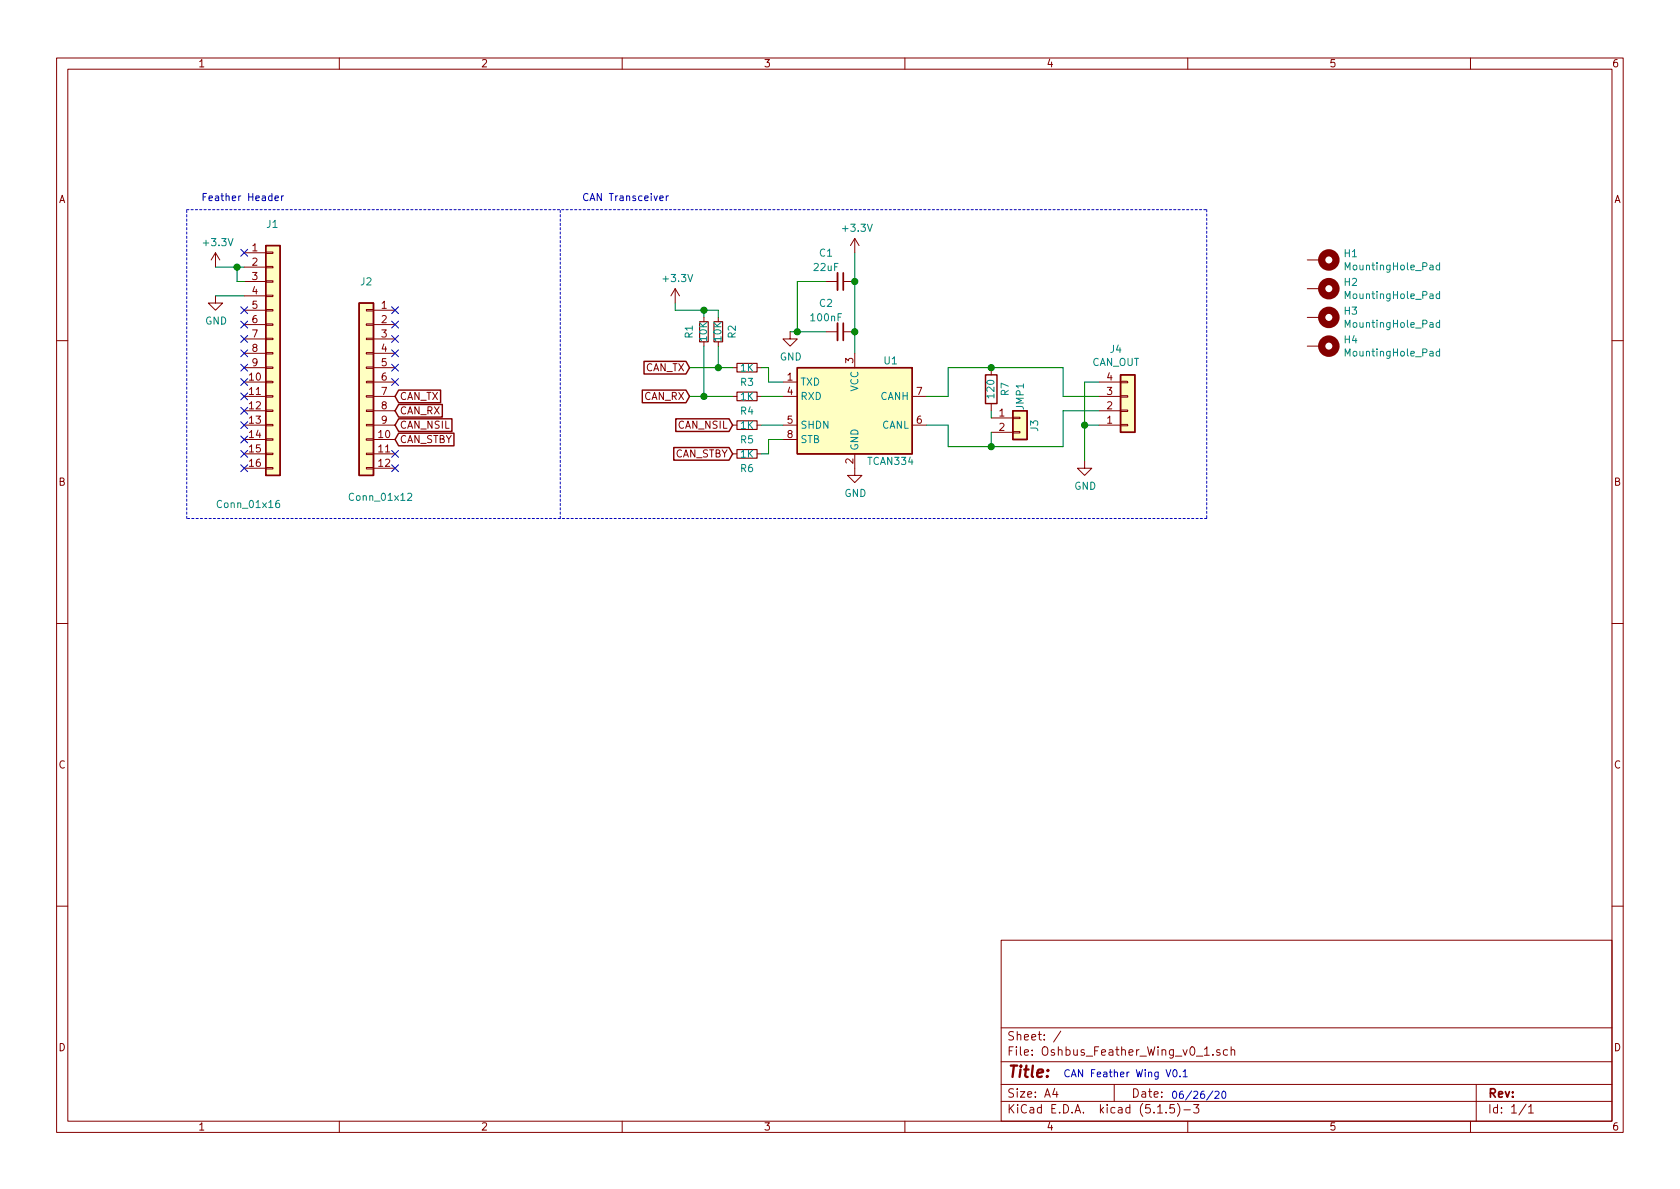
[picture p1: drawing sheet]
EESchema Schematic File Version 4
EELAYER 30 0
EELAYER END
$Descr A4 11693 8268
encoding utf-8
Sheet 1 1
Title ""
Date ""
Rev ""
Comp ""
Comment1 ""
Comment2 ""
Comment3 ""
Comment4 ""
$EndDescr
$Comp
L Connector_Generic:Conn_01x16 J1
U 1 1
P 1900 2450
F 0 "J1" H 1850 3350 50  0000 L CNN
F 1 "Conn_01x16" H 1500 1400 50  0000 L CNN
F 2 "Connector_PinSocket_2.54mm:PinSocket_1x16_P2.54mm_Vertical" H 1900 2450 50  0001 C CNN
F 3 "~" H 1900 2450 50  0001 C CNN
	1    1900 2450
	1    0    0    -1  
$EndComp
$Comp
L Connector_Generic:Conn_01x12 J2
U 1 1
P 2550 2650
F 0 "J2" H 2550 3350 50  0000 C CNN
F 1 "Conn_01x12" H 2450 1850 50  0000 C CNN
F 2 "Connector_PinSocket_2.54mm:PinSocket_1x12_P2.54mm_Vertical" H 2550 2650 50  0001 C CNN
F 3 "~" H 2550 2650 50  0001 C CNN
	1    2550 2650
	-1   0    0    -1  
$EndComp
$Comp
L power:+3.3V #PWR0101
U 1 1
P 1500 1850
F 0 "#PWR0101" H 1500 1700 50  0001 C CNN
F 1 "+3.3V" H 1515 2023 50  0000 C CNN
F 2 "" H 1500 1850 50  0001 C CNN
F 3 "" H 1500 1850 50  0001 C CNN
	1    1500 1850
	1    0    0    -1  
$EndComp
Wire Wire Line
	1500 1850 1650 1850
Wire Wire Line
	1650 1850 1650 1950
Wire Wire Line
	1650 1950 1700 1950
Connection ~ 1650 1850
Wire Wire Line
	1650 1850 1700 1850
$Comp
L power:GND #PWR0102
U 1 1
P 1500 2050
F 0 "#PWR0102" H 1500 1800 50  0001 C CNN
F 1 "GND" H 1505 1877 50  0000 C CNN
F 2 "" H 1500 2050 50  0001 C CNN
F 3 "" H 1500 2050 50  0001 C CNN
	1    1500 2050
	1    0    0    -1  
$EndComp
Wire Wire Line
	1700 2050 1500 2050
Text GLabel 2750 2850 2    50   Input ~ 0
CAN_RX
Text GLabel 2750 2950 2    50   Input ~ 0
CAN_NSIL
Text GLabel 2750 3050 2    50   Input ~ 0
CAN_STBY
$Comp
L Interface_CAN_LIN:TCAN334 U1
U 1 1
P 5950 2850
F 0 "U1" H 6200 3200 50  0000 C CNN
F 1 "TCAN334" H 6200 2500 50  0000 C CNN
F 2 "Package_TO_SOT_SMD:SOT-23-8_Handsoldering" H 5950 2350 50  0001 C CIN
F 3 "http://www.ti.com/lit/ds/symlink/tcan337.pdf" H 5950 2850 50  0001 C CNN
	1    5950 2850
	1    0    0    -1  
$EndComp
$Comp
L Device:R_Small R3
U 1 1
P 5200 2550
F 0 "R3" V 5300 2550 50  0000 C CNN
F 1 "1K" V 5200 2550 50  0000 C CNN
F 2 "Resistor_SMD:R_0603_1608Metric_Pad1.05x0.95mm_HandSolder" H 5200 2550 50  0001 C CNN
F 3 "~" H 5200 2550 50  0001 C CNN
	1    5200 2550
	0    1    1    0   
$EndComp
$Comp
L Device:R_Small R4
U 1 1
P 5200 2750
F 0 "R4" V 5300 2750 50  0000 C CNN
F 1 "1K" V 5200 2750 50  0000 C CNN
F 2 "Resistor_SMD:R_0603_1608Metric_Pad1.05x0.95mm_HandSolder" H 5200 2750 50  0001 C CNN
F 3 "~" H 5200 2750 50  0001 C CNN
	1    5200 2750
	0    1    1    0   
$EndComp
$Comp
L Device:C_Small C2
U 1 1
P 5850 2300
F 0 "C2" V 5650 2200 50  0000 C CNN
F 1 "100nF" V 5750 2200 50  0000 C CNN
F 2 "Capacitor_SMD:C_0603_1608Metric_Pad1.05x0.95mm_HandSolder" H 5850 2300 50  0001 C CNN
F 3 "~" H 5850 2300 50  0001 C CNN
	1    5850 2300
	0    1    1    0   
$EndComp
$Comp
L Device:R R7
U 1 1
P 6900 2700
F 0 "R7" V 6800 2700 50  0000 C CNN
F 1 "120" V 6900 2700 50  0000 C CNN
F 2 "Resistor_SMD:R_1206_3216Metric_Pad1.42x1.75mm_HandSolder" V 6830 2700 50  0001 C CNN
F 3 "~" H 6900 2700 50  0001 C CNN
	1    6900 2700
	-1   0    0    1   
$EndComp
$Comp
L Connector_Generic:Conn_01x02 J3
U 1 1
P 7100 2900
F 0 "J3" V 7200 2800 50  0000 L CNN
F 1 "JMP1" V 7100 2950 50  0000 L CNN
F 2 "Connector_PinHeader_2.54mm:PinHeader_1x02_P2.54mm_Vertical" H 7100 2900 50  0001 C CNN
F 3 "~" H 7100 2900 50  0001 C CNN
	1    7100 2900
	1    0    0    -1  
$EndComp
$Comp
L Connector_Generic:Conn_01x04 J4
U 1 1
P 7850 2850
F 0 "J4" H 7768 2425 50  0000 C CNN
F 1 "CAN_OUT" H 7768 2516 50  0000 C CNN
F 2 "Connector_JST:JST_PH_B4B-PH-K_1x04_P2.00mm_Vertical" H 7850 2850 50  0001 C CNN
F 3 "~" H 7850 2850 50  0001 C CNN
	1    7850 2850
	1    0    0    1   
$EndComp
Wire Wire Line
	6450 2750 6600 2750
Wire Wire Line
	6600 2750 6600 2550
Wire Wire Line
	6600 2550 6900 2550
Wire Wire Line
	6450 2950 6600 2950
Wire Wire Line
	6600 2950 6600 3100
Wire Wire Line
	6600 3100 6900 3100
Wire Wire Line
	6900 2900 6900 2850
Wire Wire Line
	6900 3000 6900 3100
Wire Wire Line
	7650 2650 7550 2650
Wire Wire Line
	7550 2650 7550 2950
Wire Wire Line
	7550 2950 7650 2950
Wire Wire Line
	7550 2950 7550 3200
Connection ~ 7550 2950
$Comp
L power:GND #PWR0103
U 1 1
P 7550 3200
F 0 "#PWR0103" H 7550 2950 50  0001 C CNN
F 1 "GND" H 7555 3027 50  0000 C CNN
F 2 "" H 7550 3200 50  0001 C CNN
F 3 "" H 7550 3200 50  0001 C CNN
	1    7550 3200
	1    0    0    -1  
$EndComp
Wire Wire Line
	6900 2550 7400 2550
Connection ~ 6900 2550
$Comp
L Device:R_Small R5
U 1 1
P 5200 2950
F 0 "R5" V 5300 2950 50  0000 C CNN
F 1 "1K" V 5200 2950 50  0000 C CNN
F 2 "Resistor_SMD:R_0603_1608Metric_Pad1.05x0.95mm_HandSolder" H 5200 2950 50  0001 C CNN
F 3 "~" H 5200 2950 50  0001 C CNN
	1    5200 2950
	0    1    1    0   
$EndComp
$Comp
L Device:R_Small R6
U 1 1
P 5200 3150
F 0 "R6" V 5300 3150 50  0000 C CNN
F 1 "1K" V 5200 3150 50  0000 C CNN
F 2 "Resistor_SMD:R_0603_1608Metric_Pad1.05x0.95mm_HandSolder" H 5200 3150 50  0001 C CNN
F 3 "~" H 5200 3150 50  0001 C CNN
	1    5200 3150
	0    1    1    0   
$EndComp
$Comp
L power:GND #PWR0104
U 1 1
P 5500 2300
F 0 "#PWR0104" H 5500 2050 50  0001 C CNN
F 1 "GND" H 5505 2127 50  0000 C CNN
F 2 "" H 5500 2300 50  0001 C CNN
F 3 "" H 5500 2300 50  0001 C CNN
	1    5500 2300
	1    0    0    -1  
$EndComp
$Comp
L Device:C_Small C1
U 1 1
P 5850 1950
F 0 "C1" V 5650 1850 50  0000 C CNN
F 1 "22uF" V 5750 1850 50  0000 C CNN
F 2 "Capacitor_SMD:C_0603_1608Metric_Pad1.05x0.95mm_HandSolder" H 5850 1950 50  0001 C CNN
F 3 "~" H 5850 1950 50  0001 C CNN
	1    5850 1950
	0    1    1    0   
$EndComp
Wire Wire Line
	5950 2450 5950 2300
Connection ~ 5950 1950
Connection ~ 5950 2300
Wire Wire Line
	5950 2300 5950 1950
$Comp
L power:+3.3V #PWR0105
U 1 1
P 5950 1750
F 0 "#PWR0105" H 5950 1600 50  0001 C CNN
F 1 "+3.3V" H 5965 1923 50  0000 C CNN
F 2 "" H 5950 1750 50  0001 C CNN
F 3 "" H 5950 1750 50  0001 C CNN
	1    5950 1750
	1    0    0    -1  
$EndComp
Wire Wire Line
	5950 1750 5950 1950
Wire Wire Line
	5750 2300 5550 2300
Wire Wire Line
	5750 1950 5550 1950
Wire Wire Line
	5550 1950 5550 2300
Connection ~ 5550 2300
Wire Wire Line
	5550 2300 5500 2300
Text GLabel 4800 2550 0    50   Input ~ 0
CAN_TX
Text GLabel 4800 2750 0    50   Input ~ 0
CAN_RX
Text GLabel 5100 2950 0    50   Input ~ 0
CAN_NSIL
Text GLabel 5100 3150 0    50   Input ~ 0
CAN_STBY
$Comp
L power:GND #PWR0106
U 1 1
P 5950 3250
F 0 "#PWR0106" H 5950 3000 50  0001 C CNN
F 1 "GND" H 5955 3077 50  0000 C CNN
F 2 "" H 5950 3250 50  0001 C CNN
F 3 "" H 5950 3250 50  0001 C CNN
	1    5950 3250
	1    0    0    -1  
$EndComp
Text GLabel 2750 2750 2    50   Input ~ 0
CAN_TX
Wire Wire Line
	5300 2550 5350 2550
Wire Wire Line
	5350 2550 5350 2650
Wire Wire Line
	5350 2650 5450 2650
Wire Wire Line
	5300 2750 5450 2750
Wire Wire Line
	5450 2950 5300 2950
Wire Wire Line
	5300 3150 5350 3150
Wire Wire Line
	5350 3150 5350 3050
Wire Wire Line
	5350 3050 5450 3050
Wire Wire Line
	5100 2550 5000 2550
Wire Wire Line
	5100 2750 4900 2750
Wire Wire Line
	5000 2400 5000 2550
Connection ~ 5000 2550
Wire Wire Line
	5000 2550 4800 2550
Wire Wire Line
	4900 2400 4900 2750
Connection ~ 4900 2750
Wire Wire Line
	4900 2750 4800 2750
NoConn ~ 1700 1750
NoConn ~ 1700 2150
NoConn ~ 1700 2250
NoConn ~ 1700 2350
NoConn ~ 1700 2450
NoConn ~ 1700 2550
NoConn ~ 1700 2650
NoConn ~ 1700 2750
NoConn ~ 1700 2850
NoConn ~ 1700 2950
NoConn ~ 1700 3050
NoConn ~ 1700 3150
NoConn ~ 1700 3250
NoConn ~ 2750 3250
NoConn ~ 2750 3150
NoConn ~ 2750 2650
NoConn ~ 2750 2550
NoConn ~ 2750 2450
NoConn ~ 2750 2350
NoConn ~ 2750 2250
NoConn ~ 2750 2150
Wire Notes Line
	1300 1450 8400 1450
Wire Notes Line
	8400 1450 8400 3600
Wire Notes Line
	8400 3600 1300 3600
Wire Notes Line
	1300 3600 1300 1450
Wire Notes Line
	3900 3600 3900 1450
Text Notes 1400 1400 0    50   ~ 0
Feather Header\n
Text Notes 4050 1400 0    50   ~ 0
CAN Transceiver\n
Text Notes 7400 7500 0    50   ~ 0
CAN Feather Wing V0.1\n
Text Notes 8150 7650 0    50   ~ 0
06/26/20\n
$Comp
L Mechanical:MountingHole_Pad H1
U 1 1
P 9200 1800
F 0 "H1" V 9154 1950 50  0000 L CNN
F 1 "MountingHole_Pad" V 9245 1950 50  0000 L CNN
F 2 "MountingHole:MountingHole_2.5mm" H 9200 1800 50  0001 C CNN
F 3 "~" H 9200 1800 50  0001 C CNN
	1    9200 1800
	0    1    1    0   
$EndComp
$Comp
L Mechanical:MountingHole_Pad H2
U 1 1
P 9200 2000
F 0 "H2" V 9154 2150 50  0000 L CNN
F 1 "MountingHole_Pad" V 9245 2150 50  0000 L CNN
F 2 "MountingHole:MountingHole_2.5mm" H 9200 2000 50  0001 C CNN
F 3 "~" H 9200 2000 50  0001 C CNN
	1    9200 2000
	0    1    1    0   
$EndComp
$Comp
L Mechanical:MountingHole_Pad H3
U 1 1
P 9200 2200
F 0 "H3" V 9154 2350 50  0000 L CNN
F 1 "MountingHole_Pad" V 9245 2350 50  0000 L CNN
F 2 "MountingHole:MountingHole_2.5mm" H 9200 2200 50  0001 C CNN
F 3 "~" H 9200 2200 50  0001 C CNN
	1    9200 2200
	0    1    1    0   
$EndComp
$Comp
L Mechanical:MountingHole_Pad H4
U 1 1
P 9200 2400
F 0 "H4" V 9154 2550 50  0000 L CNN
F 1 "MountingHole_Pad" V 9245 2550 50  0000 L CNN
F 2 "MountingHole:MountingHole_2.5mm" H 9200 2400 50  0001 C CNN
F 3 "~" H 9200 2400 50  0001 C CNN
	1    9200 2400
	0    1    1    0   
$EndComp
Wire Wire Line
	4900 2150 5000 2150
Connection ~ 4900 2150
Wire Wire Line
	4900 2200 4900 2150
Wire Wire Line
	5000 2150 5000 2200
Wire Wire Line
	4700 2150 4900 2150
Wire Wire Line
	4700 2100 4700 2150
$Comp
L power:+3.3V #PWR0107
U 1 1
P 4700 2100
F 0 "#PWR0107" H 4700 1950 50  0001 C CNN
F 1 "+3.3V" H 4715 2273 50  0000 C CNN
F 2 "" H 4700 2100 50  0001 C CNN
F 3 "" H 4700 2100 50  0001 C CNN
	1    4700 2100
	1    0    0    -1  
$EndComp
$Comp
L Device:R_Small R2
U 1 1
P 5000 2300
F 0 "R2" V 4900 2300 50  0000 C CNN
F 1 "10K" V 5000 2300 50  0000 C CNN
F 2 "Resistor_SMD:R_0603_1608Metric_Pad1.05x0.95mm_HandSolder" H 5000 2300 50  0001 C CNN
F 3 "~" H 5000 2300 50  0001 C CNN
	1    5000 2300
	-1   0    0    1   
$EndComp
$Comp
L Device:R_Small R1
U 1 1
P 4900 2300
F 0 "R1" V 5000 2300 50  0000 C CNN
F 1 "10K" V 4900 2300 50  0000 C CNN
F 2 "Resistor_SMD:R_0603_1608Metric_Pad1.05x0.95mm_HandSolder" H 4900 2300 50  0001 C CNN
F 3 "~" H 4900 2300 50  0001 C CNN
	1    4900 2300
	-1   0    0    1   
$EndComp
Connection ~ 6900 3100
Wire Wire Line
	6900 3100 7400 3100
Wire Wire Line
	7400 3100 7400 2850
Wire Wire Line
	7400 2550 7400 2750
Wire Wire Line
	7400 2750 7650 2750
Wire Wire Line
	7400 2850 7650 2850
$EndSCHEMATC
